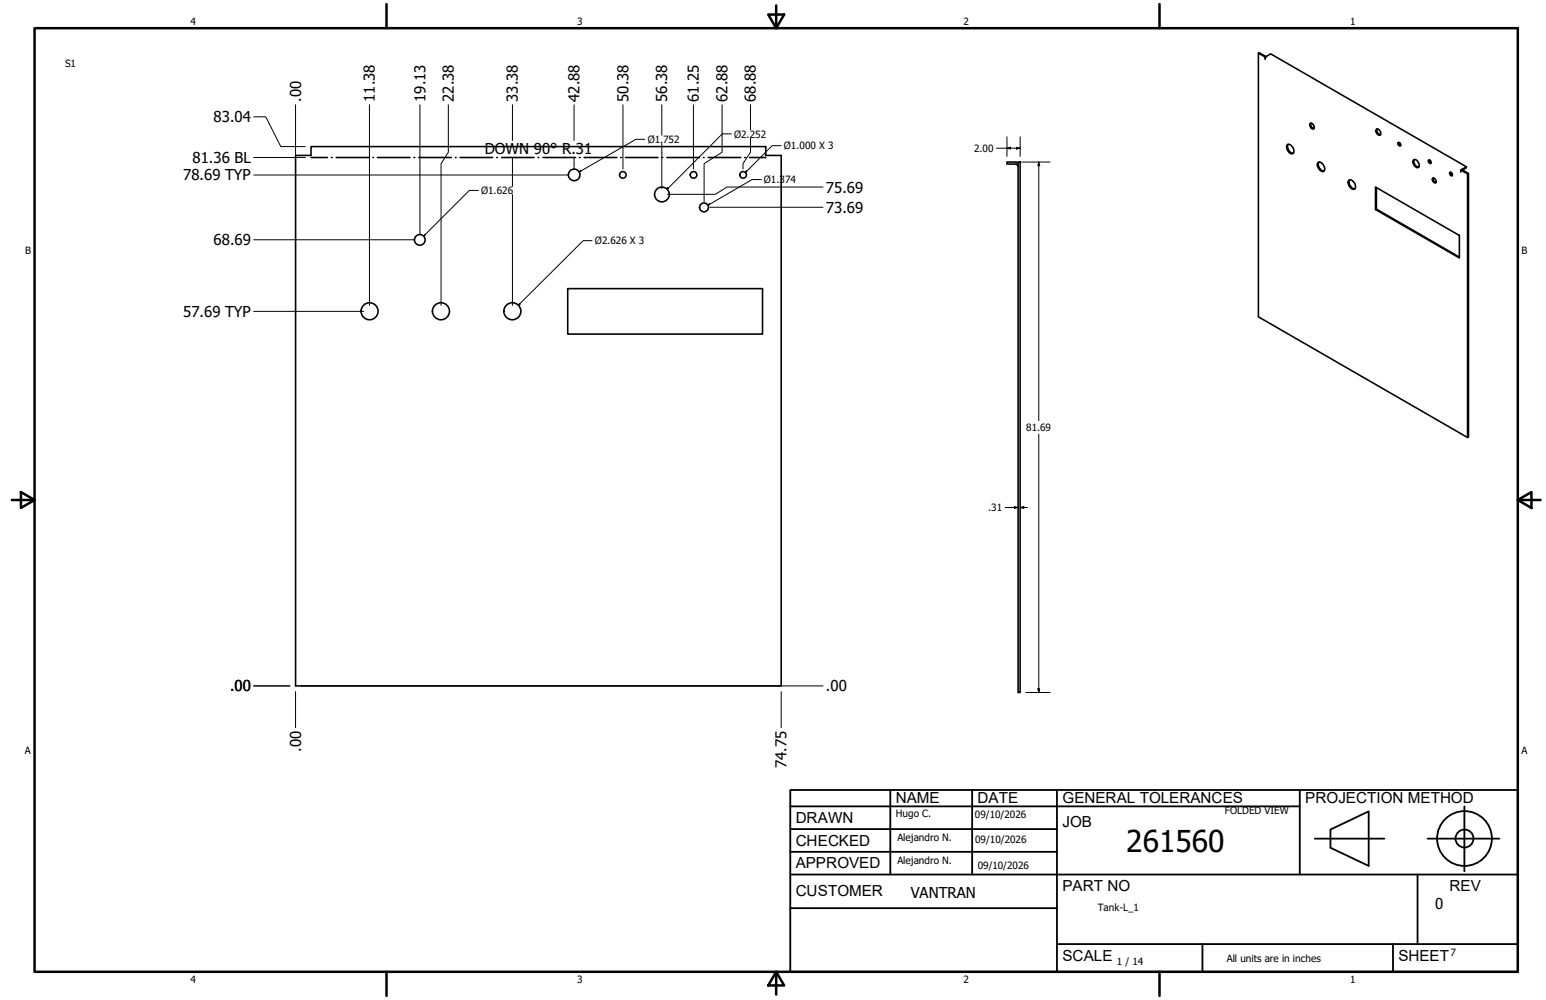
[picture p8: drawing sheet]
<svg xmlns="http://www.w3.org/2000/svg" width="432mm" height="279mm" viewBox="0 0 432 279" stroke-linecap="round" stroke-linejoin="round" font-family="sans-serif">
<!-- layer: GIGA_BendDown -->
<g fill="none" stroke="#000" stroke-width=".44">
<path d="M86.9 44h4.5M92.6 44h.2M93.9 44h9.1M104.1 44h.2M105.4 44h9.1M115.6 44h.2M117 44h9M127.2 44h.2M128.5 44h9.1M138.7 44h.2M140.1 44h9.1M150.3 44h.2"/>
<path d="M151.6 44h9.1M161.9 44h.2M163.1 44h9.2M173.4 44h.1M174.7 44h9.1M184.9 44h.2M186.2 44h9.1M196.5 44h.2M197.8 44h9.1M208 44h.2M209.4 44h4.5"/>
</g>
<!-- layer: Visible (ANSI) -->
<g fill="none" stroke="#000" stroke-width=".44">
<path d="M351.5 14.9l.2-.2 1.9 1.2M353.6 15.9l-.2 .6v-.6l-1.9-1v73.6l58.4 33.7 .2-.1v-73.6l-1.9-1.1-.2 .1M353.6 15.9l1.3-.9 54.7 31.6M353.6 15.8l-.2 .1M366 34.5a.91 .91 0 0 1 .9 .4 .91 .91 0 0 1-.1 1.1 1.09 1.09 0 0 1-.8-1.5zM366.1 34.4a1.11 1.11 0 0 0 .9 1.5M384.4 36.1a.99 .99 0 0 1 1.1 .5 .99 .99 0 0 1-.2 1.2 1.19 1.19 0 0 1-.9-1.7zM384.6 36a1.34 1.34 0 0 0 1 1.7M390.5 39.8a.54 .54 0 0 1 .6 .3 .54 .54 0 0 1-.1 .7l-.5-.5zM390.7 39.8v.4l.5 .4M82.5 43.4h4.4v-2.4h127v2.4h4.3v148.2h-135.7zM283.7 45.9l.5 .3 .1 .3"/>
<path d="M283.7 45.3l.6 .2M283.8 45.3h-2.6v.5h2.6M284.4 45.3h.5v148.2h-.5zM359.5 40.4a1.53 1.53 0 0 1 1.9 1.8 .74 .74 0 0 1-.7 .8 .74 .74 0 0 1-.8-.6 1.82 1.82 0 0 1-.4-2zM359.8 40.3a1.84 1.84 0 0 0 1.4 2.5M368.1 45.5a1.42 1.42 0 0 1 1.9 1.4 .73 .73 0 0 1-.4 1 .73 .73 0 0 1-1-.4 1.7 1.7 0 0 1-.5-2zM368.4 45.3a1.83 1.83 0 0 0 1.4 2.5M376.7 50.4a1.68 1.68 0 0 1 1.9 2 .74 .74 0 0 1-.7 .5 .74 .74 0 0 1-.7-.4 1.87 1.87 0 0 1-.5-2.1zM377 50.2a1.76 1.76 0 0 0 1.4 2.5M384.2 52.3l23.4 13.5v6.3l-23.4-13.6zM384.4 52.4v6l23.2 13.4M384.4 58.4l-.2 .1"/>
<path d="M394.8 44.6a1.43 1.43 0 0 1 1.3 2.2 1.49 1.49 0 0 1-1.3-2.2zM395 44.6a1.59 1.59 0 0 0 1.2 2.1M399 44.8a.55 .55 0 0 1 .6 .2 .55 .55 0 0 1-.1 .7l-.5-.4zM399.2 44.7l.2 .6 .3 .2M400.2 49.8a.8 .8 0 0 1 .8 .4 .8 .8 0 0 1-.1 .9 .93 .93 0 0 1-.7-1.3zM400.4 49.7a1 1 0 0 0 .7 1.3M404.9 48.2a.57 .57 0 0 1 .6 .3 .57 .57 0 0 1-.1 .6l-.4-.3zM405.1 48.1l.2 .6 .3 .3M408 48.1v-.6l1.9 1.1M408.3 47.4l1.3-.8v.3l-1.1 .6M409.9 48.6v73.6M410.1 48.5l-.2 .1"/>
<path d="M158.6 80.6h54.4v12.7h-54.4z"/>
<circle cx="160.4" cy="48.9" r="1.62"/>
<circle cx="174" cy="48.9" r=".92"/>
<circle cx="184.9" cy="54.3" r="2.06"/>
<circle cx="193.7" cy="48.9" r=".92"/>
<circle cx="196.6" cy="57.9" r="1.24"/>
<circle cx="207.5" cy="48.9" r=".92"/>
<circle cx="117.3" cy="67" r="1.49"/>
<circle cx="103.2" cy="87" r="2.38"/>
<circle cx="123.2" cy="87" r="2.38"/>
<circle cx="143.1" cy="87" r="2.38"/>
</g>
<!-- layer: Borde (ANSI) -->
<g fill="none" stroke="#000" stroke-width=".7">
<path d="M9.7 7.9h414.2v263.6h-414.2zM107.9 1.1v6.8M214.6 4.1h4.4l-2.2 3.8zM216.8 1.5v6.4M323.8 1.1v6.8M3.3 139.7h6.4M5.8 137.5l3.9 2.2-3.9 2.2zM423.9 139.7l3.8-2.2v4.4zM423.9 139.7h6.4M107.9 271.5v6.8M216.8 271.5l2.2 3.8h-4.4zM216.8 271.5v6.4"/>
<path d="M323.8 271.5v6.8"/>
</g>
<!-- layer: Title (ANSI)-1 -->
<g fill="none" stroke="#000" stroke-width=".51">
<path d="M220.7 220.7h203.2v50.8h-203.2zM220.7 225.3h142.3M220.7 231.6h74.5M220.7 238h74.5M248.7 220.7v23.6M271.5 220.7v23.6M295.2 220.7v50.8M363 220.7v23.6M367.2 234.3h19.5M371.6 231.8l10.7-5.1v15.2l-10.7-5zM398.7 234.3h20.1M409 225.3v18.2"/>
<path d="M220.7 244.3h203.2M220.7 253.7h74.5M395.9 244.3v19.5M295.2 263.8h128.7M335.9 263.8v7.7M389.1 263.8v7.7"/>
<circle cx="409" cy="234.3" r="7.7"/>
<circle cx="409" cy="234.3" r="2.51"/>
</g>
<!-- layer: Cota (ANSI) -->
<g fill="none" stroke="#000" stroke-width=".28">
<path d="M70.9 32.6h3.3l4.2 8.4h6.9M82.5 29.3v160.8M103.2 29.3v56M117.3 29.3v36.1M125.2 29.3v13.2l-2 3.2v39.6M143.1 29.3v9.9M160.3 29.3v9.9M174 29.3v17.9M184.8 29.3v8.5M193.7 29.3v17.9M201.7 29.3v13.2l-5 3.2v10.6M209.6 38.5v4l-2.1 3.2v1.5"/>
<path d="M209.6 29.3v7M281.2 38.2v5.5M284.9 38.2v5.5M70.9 48.9h87.8M70.9 44h14.4M143.1 44v8.1M143.1 54.4v30.9M160.3 44v3.2M184.8 40.1v12.6M198.2 57.9h31.7M229.9 52.3h-26.9l-3.2 2h-13.4M278.3 41.4h6.6"/>
<path d="M281.2 41.4l1.1-.3v.6zM283.9 41.1l1 .3-1 .3zM285.4 45.3h7.9M290.1 45.3l.3 1h-.5zM290.1 45.3v72.2M70.9 67h44.8M70.9 87h30.7M290.1 121.3v72.2M280.7 141.8h3.7M283.3 141.5l1.1 .3-1.1 .2zM284.9 141.8l1-.3v.5zM284.9 141.8h2.1"/>
<path d="M70.9 191.6h10.1M82.5 193.2v10.1M84.2 191.6h145.7M218.2 193.2v10.1M286.5 193.5h6.8M289.9 192.5h.5l-.3 1z"/>
</g>
<path d="M180.1 38.9h-2.5l-15.9 9.2M204.3 37.4h-2.6l-15.4 15.5M133.6 53.2h-2.5l-12.8 12.8M161.7 48.1l.4-.4 .1 .2zM186.6 52.4l.2 .2-.5 .3zM197.7 57.3l.4-.3 .1 .2zM208.5 47.8l.1 .1-.4 .3zM212.6 50.2h-2.5l-12.4 7.1M218.2 40.7h-2.6l-7.4 7.5M118.6 65.5l.1 .2-.4 .3zM165.4 67.2h-2.5l-18.1 18.1M145.1 84.8l.2 .2-.5 .3z" fill="none" stroke="#000" stroke-width=".28"/>
<path d="M161.7 48.1l.4-.4 .1 .2zM186.6 52.4l.2 .2-.5 .3zM197.7 57.3l.4-.3 .1 .2zM208.5 47.8l.1 .1-.4 .3zM118.6 65.5l.1 .2-.4 .3zM145.1 84.8l.2 .2-.5 .3z" fill="#000"/>
<!-- layer: Cota (ANSI) -->
<path d="M281.2 41.4l1.1-.3v.6zM283.9 41.1l1 .3-1 .3zM290.1 45.3l.3 1h-.5zM283.3 141.5l1.1 .3-1.1 .2zM284.9 141.8l1-.3v.5zM289.9 192.5h.5l-.3 1z" fill="#000"/>
<text font-size="8.4" x="314.6" y="238.1">261560</text>
<g font-size="4.3">
<text x="250.2" y="224.2">NAME</text>
<text x="273" y="224.2">DATE</text>
<text x="296.7" y="224.3">GENERAL TOLERANCES</text>
<text x="364.6" y="224.3">PROJECTION METHOD</text>
<text x="222.2" y="229.9">DRAWN</text>
<text x="296.7" y="230.9">JOB</text>
<text x="222.2" y="236.3">CHECKED</text>
<text x="222.2" y="242.6">APPROVED</text>
<text x="222.2" y="250.3">CUSTOMER</text>
<text x="296.7" y="249">PART NO</text>
<text x="404.8" y="248.9">REV</text>
<text x="296.7" y="268.4">SCALE</text>
<text x="390.6" y="268.4">SHEET</text>
</g>
<g font-size="4.2">
<text x="84.1" y="28.4" transform="rotate(-90 84.1 28.4)">.00</text>
<text x="104.7" y="28.4" transform="rotate(-90 104.7 28.4)">11.38</text>
<text x="118.8" y="28.4" transform="rotate(-90 118.8 28.4)">19.13</text>
<text x="126.7" y="28.4" transform="rotate(-90 126.7 28.4)">22.38</text>
<text x="144.7" y="28.4" transform="rotate(-90 144.7 28.4)">33.38</text>
<text x="161.9" y="28.4" transform="rotate(-90 161.9 28.4)">42.88</text>
<text x="175.5" y="28.4" transform="rotate(-90 175.5 28.4)">50.38</text>
<text x="186.4" y="28.4" transform="rotate(-90 186.4 28.4)">56.38</text>
<text x="195.2" y="28.4" transform="rotate(-90 195.2 28.4)">61.25</text>
<text x="203.2" y="28.4" transform="rotate(-90 203.2 28.4)">62.88</text>
<text x="211.1" y="28.4" transform="rotate(-90 211.1 28.4)">68.88</text>
<text x="59.6" y="34.2">83.04</text>
<text x="53.8" y="45.5">81.36 BL</text>
<text x="135.4" y="43.1">DOWN 90° R.31</text>
<text x="51.2" y="50.4">78.69 TYP</text>
<text x="230.7" y="53.8">75.69</text>
<text x="230.7" y="59.4">73.69</text>
<text x="59.6" y="68.5">68.69</text>
<text x="51.2" y="88.5">57.69 TYP</text>
<text x="64.3" y="193.2">.00</text>
<text x="230.7" y="193.2">.00</text>
<text x="84.1" y="210" transform="rotate(-90 84.1 210)">.00</text>
<text x="219.7" y="214.6" transform="rotate(-90 219.7 214.6)">74.75</text>
<text x="254.4" y="250.8">VANTRAN</text>
<text x="400.9" y="254">0</text>
</g>
<g font-size="2.8">
<text x="53.2" y="6.9">4</text>
<text x="161.2" y="6.9">3</text>
<text x="269.1" y="6.9">2</text>
<text x="377.1" y="6.9">1</text>
<text x="18.2" y="18.7">S1</text>
<text x="180.9" y="39.9">Ø1.752</text>
<text x="205" y="38.4">Ø2.252</text>
<text x="218.9" y="41.7">Ø1.000 X 3</text>
<text x="272.1" y="42.4">2.00</text>
<text x="213.4" y="51.2">Ø1.374</text>
<text x="134.4" y="54.2">Ø1.626</text>
<text x="7" y="70.9">B</text>
<text x="166.2" y="68.3">Ø2.626 X 3</text>
<text x="424.9" y="70.9">B</text>
<text x="286.6" y="120.4">81.69</text>
<text x="276" y="142.8">.31</text>
<text x="6.9" y="210.6">A</text>
<text x="424.9" y="210.6">A</text>
<text x="342.1" y="227.5">FOLDED VIEW</text>
<text x="250.2" y="228.3">Hugo C.</text>
<text x="272.3" y="228.4">09/10/2026</text>
<text x="250.6" y="234.9">Alejandro N.</text>
<text x="272.4" y="235.6">09/10/2026</text>
<text x="250.6" y="241.5">Alejandro N.</text>
<text x="273.1" y="242.8">09/10/2026</text>
<text x="306.6" y="254.5">Tank-L_1</text>
<text x="312" y="269.7">1 / 14</text>
<text x="342.6" y="268.7">All units are in inches</text>
<text x="405.1" y="267.1">7</text>
<text x="53.2" y="274.6">4</text>
<text x="161.2" y="274.6">3</text>
<text x="269.1" y="274.6">2</text>
<text x="377.1" y="274.6">1</text>
</g>
</svg>
